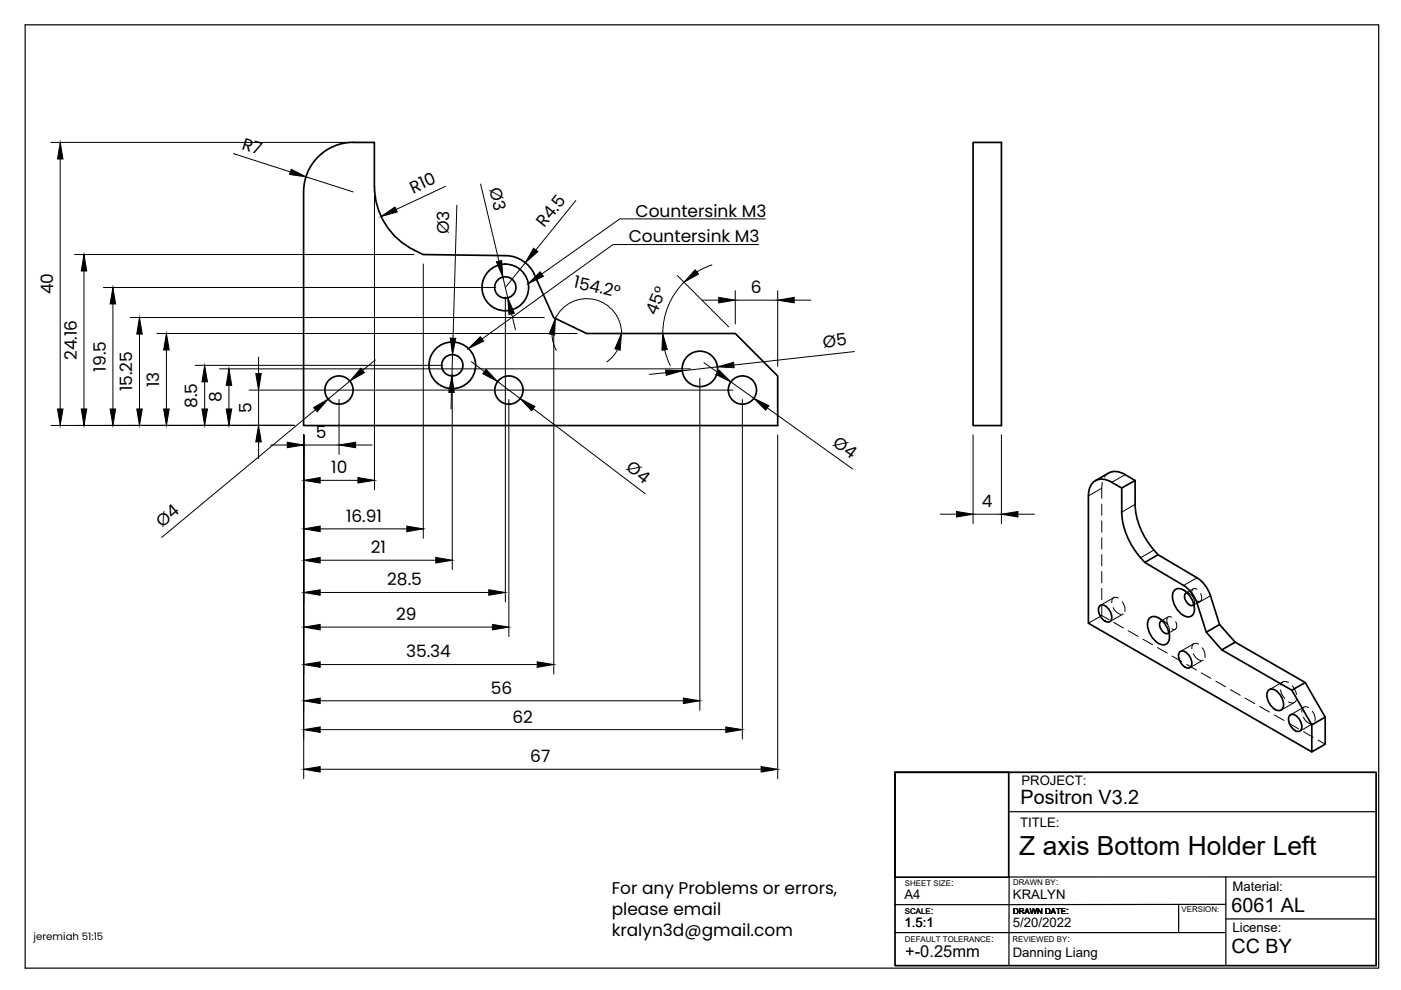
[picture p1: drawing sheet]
<svg xmlns="http://www.w3.org/2000/svg" width="297mm" height="210mm" viewBox="0 0 297 210" stroke-linecap="round" stroke-linejoin="round" font-family="sans-serif">
<!-- layer: Visible -->
<g fill="none" stroke="#000" stroke-width=".36">
<path d="M74.9 30.2h4.5v9.3a15 15 0 0 0 8.5 13.5M74.9 30.2a10.5 10.5 0 0 0-10.5 10.5v49.5h100.5v-10.5l-9-9h-31.5l-7-3.4-4.1-9.1M206.3 30.2h6v60h-6zM87.8 53.1l1.9 .9 17.5 .2a6.8 6.8 0 0 1 6.1 4M230.8 105.1v27l47.3 27.3M230.8 105.1a2.98 2.98 0 0 1 3.2-3.5l.8 .2 3 1.7v5.1M235 100.3l-2.8 1.6M235.1 100.3a3.5 3.5 0 0 1 3.5 .3M237.8 108.6a16 16 0 0 0 4.9 10.6l8.8 5.3 1.4 1.5 .9 2M238.5 100.6l2.2 1.3v5M240.7 101.9l-2.9 1.6M240.7 107a16.1 16.1 0 0 0 4.8 10.6l8.3 4.9 1.5 1.3 1.1 1.8 2.2 6.8 3.3 3.8 14.8 8.5"/>
<path d="M245.5 117.6l-2.8 1.6M233.2 128.4a1.62 1.62 0 0 1 2.1 1.1 1.63 1.63 0 0 1-.2 2.4 2.49 2.49 0 0 1-1.9-3.5zM243.8 131a2.15 2.15 0 0 1 2.9 .9 4.3 4.3 0 0 1 1 4.2 1.63 1.63 0 0 1-2.6-.1 4.4 4.4 0 0 1-1.6-4.7zM246.4 131.6a1.02 1.02 0 0 0-.3 1.7l.4 .6a.9 .9 0 0 0 1.3 .2M249.1 125.1a2.15 2.15 0 0 1 2.9 .9 4.3 4.3 0 0 1 1 4.2 1.63 1.63 0 0 1-2.6-.1 4.4 4.4 0 0 1-1.6-4.7zM250.1 138.2a1.62 1.62 0 0 1 2.2 1.1 1.63 1.63 0 0 1-.2 2.3 2.49 2.49 0 0 1-2-3.4zM251.7 125.7a1.02 1.02 0 0 0-.3 1.6l.4 .6a.9 .9 0 0 0 1.3 .3M253.8 127.9l2 6.1 3.2 3.8 14.9 8.5M258.6 132.4l-2.8 1.6M261.9 136.2l-2.9 1.6M268.8 146.5a1.26 1.26 0 0 1 2 .2 3.3 3.3 0 0 1 1.1 3.6 1.26 1.26 0 0 1-2-.2 3.3 3.3 0 0 1-1.1-3.6zM273.5 151.6a1.62 1.62 0 0 1 2.1 1.1 1.63 1.63 0 0 1-.2 2.4 2.49 2.49 0 0 1-1.9-3.5z"/>
<path d="M273.9 146.3l2.8-1.6 4.3 7.4-2.9 1.6zM281 152.1v5.7l-2.9 1.6v-5.7"/>
<circle cx="95.9" cy="77.5" r="4.9"/>
<circle cx="95.9" cy="77.5" r="2.25"/>
<circle cx="107.1" cy="60.9" r="2.25"/>
<circle cx="107.1" cy="60.9" r="4.9"/>
<circle cx="148.4" cy="78.2" r="3.8"/>
<circle cx="71.9" cy="82.7" r="3"/>
<circle cx="107.9" cy="82.7" r="3"/>
<circle cx="157.4" cy="82.7" r="3"/>
</g>
<!-- layer: Hidden -->
<g fill="none" stroke="#000" stroke-width=".21">
<path d="M233.6 106.9v2.4M233.6 110.5v2.3M233.6 114v2.4M233.6 117.6v2.4M233.7 102.3l-.1 3.4M235 100.3l-.8 .9M233.6 128.3v2.2l-2.8 1.6M233.6 121.2v2.4M233.6 124.7v2.4M233.6 130.5l1.5 .9M236 128.8a2.36 2.36 0 0 0 1.7 1.5M236.1 132l2.1 1.2"/>
<path d="M236.1 126.7l-2.8 1.6M237.1 126.8a.9 .9 0 0 0-1 0 .9 .9 0 0 0-.4 1M237.9 127.6l.6 1.3v.8M238.1 130.2l-2.8 1.6M239.2 133.7l2.1 1.2M242.3 135.5l2.1 1.2M245.4 137.3l2.1 1.2M245.6 131l1.3 .8M246.4 131.6a1.99 1.99 0 0 1 1.4 2.5M247.7 130.8l-1.6 .9M247.9 133.6v1.5M248.4 130.9a.73 .73 0 0 0-.9 .1 .73 .73 0 0 0-.1 .9l.2 .5"/>
<path d="M248.5 139.1l2.1 1.2M249.2 133.4l-1.6 .9M249.3 131.8a1.03 1.03 0 0 1-.4 1.7l-.4-.2M250.9 125.1l1.3 .7M251.7 125.7a1.96 1.96 0 0 1 1.4 2.5M253 124.9l-1.6 .9M253 138.6a2.36 2.36 0 0 0 1.6 1.4M253.1 136.5l-2.8 1.6M253.2 127.7v1.4M253.7 124.9a.68 .68 0 0 0-.8 0 .68 .68 0 0 0-.2 .8l.2 .8M254.1 136.6a.88 .88 0 0 0-1.1-.1 .88 .88 0 0 0-.3 1.1M254.5 127.5l-1.6 .8"/>
<path d="M254.6 125.8a1.04 1.04 0 0 1-.4 1.7l-.5-.1M254.9 137.3l.5 1 .1 1.1M255.1 139.9l-2.8 1.7M251.6 140.9l2.1 1.2M254.7 142.7l2.1 1.1M257.8 144.4l2.1 1.2M260.9 146.2l2.1 1.2M264 148l2 1.2M267.1 149.8l2 1.2M270.2 151.6l2 1.2M271.5 146.3l.4 1.1 .5 .7M271.9 144.6l-2.8 1.6"/>
<path d="M273.2 144.7a1.03 1.03 0 0 0-1.7 .5M273.3 153.3l2 1.3M274 145.4l.6 .9 .3 .9M274.4 148.9l-2.8 1.7M274.9 148.3a1.02 1.02 0 0 1-1.7 .5M276.3 152.1a2.36 2.36 0 0 0 1.7 1.4M276.4 155.1l2 1.2M276.4 149.9l-2.8 1.7M277.4 150a.88 .88 0 0 0-1 0 .88 .88 0 0 0-.4 1M278.2 150.8l.5 .9 .1 1.2M278.4 153.4l-2.8 1.6M279.5 156.9l1.5 .9"/>
</g>
<!-- layer: Hidden Narrow -->
<path d="M233.6 103.5l-2.8 1.6" fill="none" stroke="#000" stroke-width=".21"/>
<!-- layer: Visible Narrow -->
<path d="M238.5 100.6l-2.8 1.7M240.7 106.9l-2.9 1.7M244.6 116.6l-2.8 1.7M253.8 122.5l-2.8 1.6M256.6 126.3l-2.8 1.6" fill="none" stroke="#000" stroke-width=".21"/>
<!-- layer: Border -->
<path d="M5.3 5.3h287v200h-287z" fill="none" stroke="#000" stroke-width=".25"/>
<!-- layer: TitleBlock -->
<path d="M189.8 163.7h102v41h-102zM189.8 163.7h24.1v22.3h-24.1z" fill="none" stroke="#000" stroke-width=".36"/>
<path d="M214.1 172.1h77.7M189.8 197.7h70.1M249.9 191.7v6M259.9 194.8h31.9M259.9 185.9v18.8M259.9 191.7l-70.1 .1M291.8 185.9h-77.8l-.1 18.8" fill="none" stroke="#000" stroke-width=".25"/>
<!-- layer: Dimensions -->
<g fill="none" stroke="#000" stroke-width=".21">
<path d="M10.8 30.2h66.6M12.8 33.7v53M49.5 32.6l12.1 3.8M64.9 37.5l10 3.2M94.5 39.5l-10.5 4.9M101.9 39l3.9 16.4M15.8 54h72M17.8 57.5v29.2M79.4 41.5v62.3M89.7 56v58.1M96.9 43.5l-.8 28.2M106.6 58.8l1.1 4.3"/>
<path d="M111.4 55.7l-4.3 5.3M122.1 42.5l-8.5 10.5M143.6 58.4l10.9 10.9M145 59.8a15.4 15.4 0 0 0-4.5 10.9M150.9 56.1l-3.1 1.5M21.9 61h83.2M23.9 64.4v22.3M27.6 67.3h87.8M29.6 70.8v15.9M33.3 70.7h89.1M35.3 74.2v12.5M41.4 77.5h52.5"/>
<path d="M46.5 78.2h99.9M54.8 75.7v3.5M79.6 76.3l-2.7 2.2M95.9 79.5v41.3M95.9 75.2l-.1 4.5M99.9 76.7l2.8 2.1M107.1 63v64.6M108.5 66.5l.8 3.4M117 70.9l.3 1.8 .7 1.6M117.4 69.3v73.6M117.8 67.5a7.4 7.4 0 0 1 8.3-4 7.4 7.4 0 0 1 5.7 7.2M131 74.1l-1 1.5-1.4 1.1"/>
<path d="M140.9 74.2l1.2 3.3M141.2 79l-3.5 .4M148.9 63.6h3.5M149.2 76.9l2.9 2M152.1 77.8l-7.4 .8M155.9 61.6v7.1M155.9 63.6h9M164.9 61.6v16.1M168.4 63.6h3.5M181.1 74.5l-25.5 2.9M10.8 90.2h51.6M43.4 81v5.7"/>
<path d="M48.5 81.7v5M52.8 82.7h102.6M54.8 82.7v7.5M54.8 93.7v3.5M57.4 94.4h3.5M64.4 92.2v72.9M64.4 94.4h7.5M66.9 86.9l-32.6 27.1M71.9 84.7v11.6M74.2 80.8l-4.6 3.8M75.4 94.4h3.5M95.7 83.2l-.1 3.5"/>
<path d="M105.5 80.9l4.8 3.6M107.9 84.7v50.3M113.1 86.6l23.7 18.1M148.4 80.2v70.4M154.9 81l4.9 3.4M157.4 84.7v72M162.7 86.5l18.1 12.9M164.9 92.2v72.9M206.3 92.2v18.8M212.3 92.2v18.8M67.9 101.8h8M67.9 112.1h18.4"/>
<path d="M67.9 118.8h24.5M199.3 109h3.5M206.3 109h6M215.8 109h3.5M67.9 125.6h35.7M67.9 133h36.5M67.9 140.9h46M67.9 148.6h77M67.9 154.7h86M67.9 163.1h93.5"/>
</g>
<g fill="#000" stroke="#000" stroke-width=".21">
<path d="M12.8 30.2l.6 3.5h-1.2zM61.7 35.9l3.2 1.6-3.5-.5zM17.8 54l.6 3.5h-1.2zM80.8 45.9l2.9-2 .5 1.1zM105.2 55.5l1.2-.3 .2 3.6zM113.1 52.6l.9 .8-2.6 2.3zM147.4 57.2l.7 .9-3.1 1.7zM23.9 61l.6 3.4h-1.2zM29.6 67.3l.6 3.5h-1.2zM35.3 70.7l.6 3.5h-1.2zM54.2 79.2h1.2l-.6 3.5zM76.5 78.1l.8 .9-3.1 1.8z"/>
<path d="M95.5 71.7h1.1l-.7 3.5zM103.1 78.3l2.4 2.6-3.1-1.7zM107.7 63.1l1.4 3.3-1.2 .3zM117.8 67.5l-.2 3.5-1.2-.2zM131.8 70.7l-.3 3.5-1.1-.2zM140.5 70.7l1 3.4-1.2 .1zM141.1 78.4l3.6 .2-3.5 1zM152.4 63l3.5 .6-3.5 .6zM152.4 78.5l2.5 2.5-3.1-1.6zM152.1 77.8l3.4-1 .2 1.2zM164.9 63.6l3.5-.6v1.2zM12.2 86.7h1.2l-.6 3.5z"/>
<path d="M17.2 86.7h1.2l-.6 3.5zM23.3 86.7h1.2l-.6 3.5zM29 86.7h1.2l-.6 3.5zM34.7 86.7h1.2l-.6 3.5zM42.8 86.7h1.2l-.6 3.5zM43.4 77.5l.6 3.5h-1.2zM48 86.7h1.1l-.6 3.5zM48.5 78.2l.6 3.5h-1.1zM54.8 90.2l.6 3.5h-1.2zM60.9 93.8l3.5 .6-3.5 .5zM66.5 86.4l3.1-1.8-2.3 2.7zM71.9 94.4l3.5-.6v1.1z"/>
<path d="M95.8 79.7l.5 3.5h-1.2zM110.3 84.5l3.1 1.7-.7 .9zM159.8 84.4l3.2 1.6-.7 1zM64.4 101.8l3.5-.5v1.1zM64.4 112.1l3.5-.6v1.2zM64.4 118.8l3.5-.6v1.2zM75.9 101.3l3.5 .5-3.5 .6zM86.3 111.5l3.4 .6-3.4 .6zM92.4 118.2l3.5 .6-3.5 .6zM202.8 108.5l3.5 .5-3.5 .6zM212.3 109l3.5-.5v1.1zM64.4 125.6l3.5-.6v1.2z"/>
<path d="M64.4 133l3.5-.6v1.2zM103.6 125l3.5 .6-3.5 .6zM104.4 132.4l3.5 .6-3.5 .6zM64.4 140.9l3.5-.6v1.2zM64.4 148.6l3.5-.6v1.2zM64.4 154.7l3.5-.6v1.2zM113.9 140.3l3.5 .6-3.5 .6zM144.9 148l3.5 .6-3.5 .6zM153.9 154.1l3.5 .6-3.5 .6zM64.4 163.1l3.5-.6v1.2zM161.4 162.5l3.5 .6-3.5 .6z"/>
</g>
<!-- layer: Annotations -->
<path d="M112 60.1l2.5-2.5 .7 1zM99.3 73.9l2.6-2.5 .6 .9z" fill="#000" stroke="#000" stroke-width=".21"/>
<path d="M160.8 51.9h-30.8l-27.8 20M162.3 46.4h-30.9l-16.5 11.7" fill="none" stroke="#000" stroke-width=".21"/>
<text font-size="5.6" x="216.1" y="181.2">Z axis Bottom Holder Left</text>
<g font-size="4.2">
<text x="216.4" y="170.6">Positron V3.2</text>
<text x="261.1" y="193.3">6061 AL</text>
<text x="261.1" y="202.1">CC BY</text>
</g>
<g font-size="3.6">
<text x="51.1" y="31.5" transform="rotate(18 51.1 31.5)">R7</text>
<text x="87.6" y="41.1" transform="rotate(-25 87.6 41.1)">R10</text>
<text x="103.7" y="40" transform="rotate(76 103.7 40)">Ø3</text>
<text x="134.8" y="45.9">Countersink M3</text>
<text x="95.1" y="49.7" transform="rotate(-88 95.1 49.7)">Ø3</text>
<text x="115.4" y="48.4" transform="rotate(-51 115.4 48.4)">R4.5</text>
<text x="133.3" y="51.4">Countersink M3</text>
<text x="11.3" y="62.4" transform="rotate(-90 11.3 62.4)">40</text>
<text x="121.5" y="60.9" transform="rotate(13 121.5 60.9)">154.2°</text>
<text x="159.2" y="62.1">6</text>
<text x="139.1" y="67" transform="rotate(-68 139.1 67)">45°</text>
<text x="16.3" y="76.3" transform="rotate(-90 16.3 76.3)">24.16</text>
<text x="174.6" y="73.7" transform="rotate(-6 174.6 73.7)">Ø5</text>
<text x="22.4" y="78.8" transform="rotate(-90 22.4 78.8)">19.5</text>
<text x="28" y="83" transform="rotate(-90 28 83)">15.25</text>
<text x="33.8" y="82.1" transform="rotate(-90 33.8 82.1)">13</text>
<text x="41.8" y="86.5" transform="rotate(-90 41.8 86.5)">8.5</text>
<text x="47" y="85.3" transform="rotate(-90 47 85.3)">8</text>
<text x="53.3" y="87.6" transform="rotate(-90 53.3 87.6)">5</text>
<text x="67" y="92.8">5</text>
<text x="176.4" y="94.4" transform="rotate(36 176.4 94.4)">Ø4</text>
<text x="70.2" y="100.3">10</text>
<text x="132.5" y="99.5" transform="rotate(37 132.5 99.5)">Ø4</text>
<text x="208.2" y="107.5">4</text>
<text x="34.4" y="111.9" transform="rotate(-40 34.4 111.9)">Ø4</text>
<text x="73.4" y="110.6">16.91</text>
<text x="78.6" y="117.3">21</text>
<text x="82.1" y="124.1">28.5</text>
<text x="84" y="131.5">29</text>
<text x="86.1" y="139.4">35.34</text>
<text x="104.1" y="147.1">56</text>
<text x="108.6" y="153.2">62</text>
<text x="112.4" y="161.6">67</text>
<text x="129.7" y="189.6">For any Problems or errors,</text>
<text x="129.7" y="194">please email</text>
<text x="129.7" y="198.5">kralyn3d@gmail.com</text>
</g>
<text font-size="3.5" x="191.9" y="202.9">+-0.25mm</text>
<g font-size="2.8">
<text x="216.6" y="166.5">PROJECT:</text>
<text x="216.3" y="175.4">TITLE:</text>
<text x="191.7" y="190.6">A4</text>
<text x="214.8" y="190.6">KRALYN</text>
<text x="261.3" y="188.9">Material:</text>
<text x="191.7" y="196.6">1.5:1</text>
<text x="214.7" y="196.6">5/20/2022</text>
<text x="261.3" y="197.6">License:</text>
<text x="214.7" y="203">Danning Liang</text>
</g>
<text font-size="2.2" x="7.1" y="199.3">jeremiah 51:15</text>
<g font-size="2.1">
<text x="201.6" y="187.9">:</text>
<text x="223.8" y="187.6">:</text>
<text x="197.4" y="193.7">:</text>
<text x="226.1" y="193.7">:</text>
<text x="210.1" y="199.7">:</text>
<text x="226.3" y="199.8">:</text>
</g>
<g font-size="1.7">
<text x="191.9" y="187.9">SHEET SIZE</text>
<text x="214.8" y="187.6">DRAWN BY</text>
<text x="191.9" y="193.7">SCALE</text>
<text x="214.8" y="193.7">DRAWN DATE</text>
<text x="250.5" y="193.4">VERSION:</text>
<text x="191.8" y="199.7">DEFAULT TOLERANCE</text>
<text x="214.7" y="199.8">REVIEWED BY</text>
</g>
</svg>
